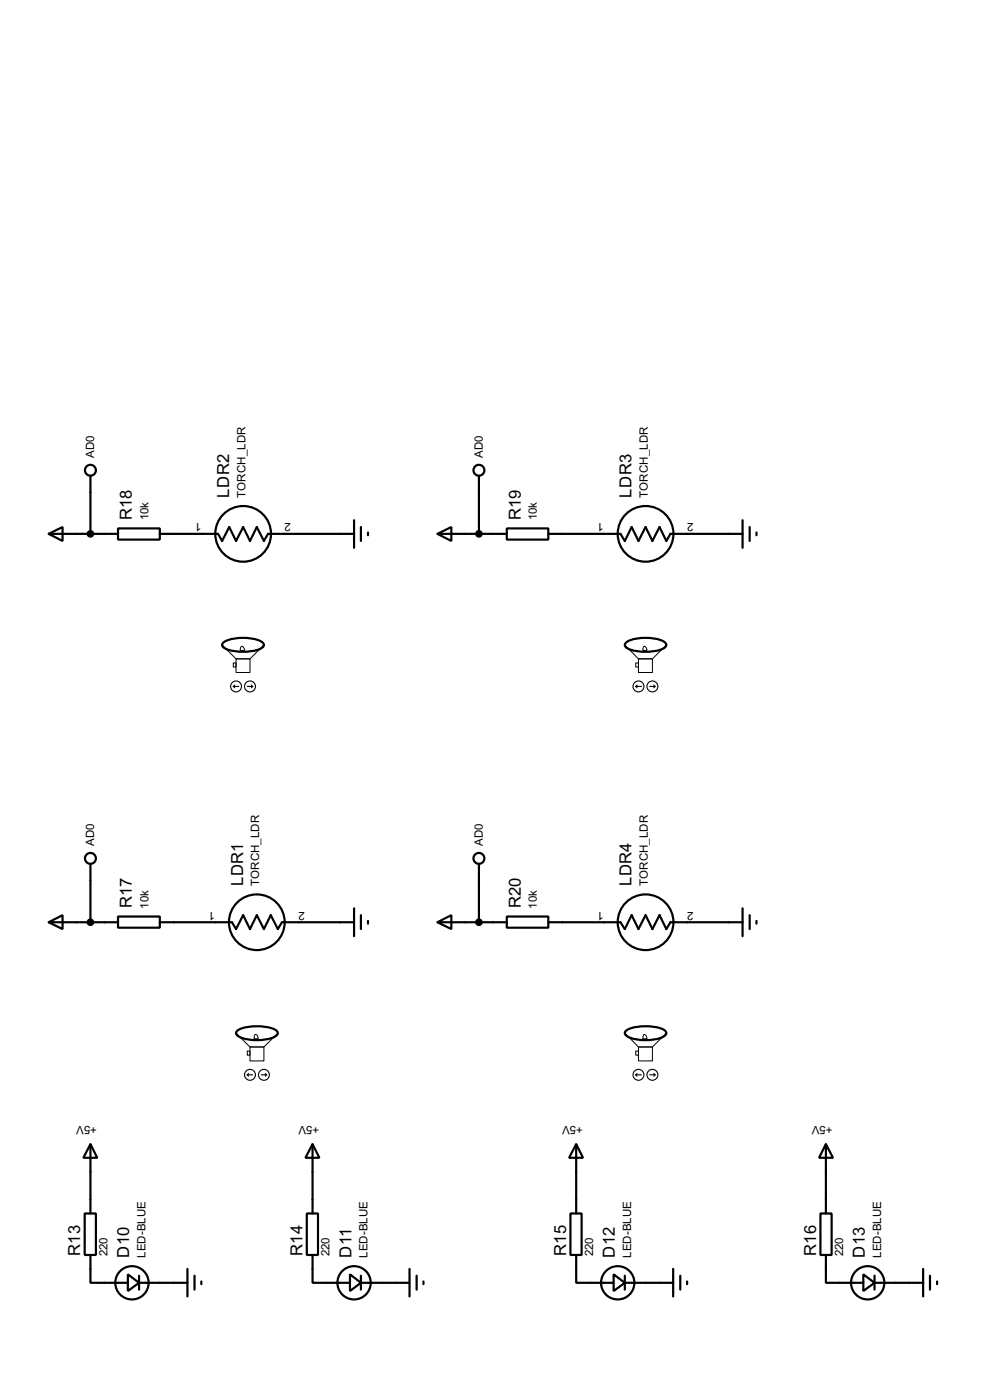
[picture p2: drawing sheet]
<svg xmlns="http://www.w3.org/2000/svg" width="180mm" height="256mm" viewBox="0 0 180 256" stroke-linecap="round" stroke-linejoin="round" font-family="sans-serif">
<g fill="none" stroke="#000" stroke-width=".4">
<path d="M8.9 97.8l2.6-1.2v2.5zM8.9 97.8h12.7M16.6 87.2v10.6M21.6 96.8h7.7v2.1h-7.7zM29.3 97.8h10.6l.8 1.3 1.3-2.5 1.2 2.5 1.3-2.5 1.3 2.5 1.2-2.5 1.3 2.5 .8-1.3h15.7M64.8 95.3v5.1M66.1 96.6v2.5M67.4 97.6v.5M80.1 97.8l2.5-1.2v2.5zM80.1 97.8h12.7M87.7 87.2v10.6M92.8 96.8h7.6v2.1h-7.6z"/>
<path d="M100.4 97.8h13.2l.8 1.3 1.2-2.5 1.3 2.5 1.3-2.5 1.2 2.5 1.3-2.5 1.3 2.5 .7-1.3h13.2M135.9 95.3v5.1M137.2 96.6v2.5M138.5 97.6v.5M40.8 117.9a5.3 5.3 0 0 1 3.7-1 5.2 5.2 0 0 1 3.7 1l.1 .3a1.59 1.59 0 0 1-1.4 .9 9.2 9.2 0 0 1-5.9-.4l-.3-.5zM114.4 117.9a5.2 5.2 0 0 1 3.8-1 5.2 5.2 0 0 1 3.7 1l.1 .3a1.56 1.56 0 0 1-1.5 .9 9 9 0 0 1-5.8-.4l-.3-.5zM16.6 158.3v10.7M87.7 158.3v10.7M8.9 169l2.6-1.3v2.5zM8.9 169h12.7M21.6 167.9h7.7v2.1h-7.7zM29.3 169h13.2l.7 1.2 1.3-2.5 1.3 2.5 1.2-2.5 1.3 2.5 1.3-2.5 1.3 2.5 .7-1.2h13.2"/>
<path d="M64.8 166.4v5.1M66.1 167.7v2.5M67.4 168.7v.5M80.1 169l2.5-1.3v2.5zM80.1 169h12.7M92.8 167.9h7.6v2.1h-7.6zM100.4 169h13.2l.8 1.2 1.2-2.5 1.3 2.5 1.3-2.5 1.2 2.5 1.3-2.5 1.3 2.5 .7-1.2h13.2M135.9 166.4v5.1M137.2 167.7v2.5M138.5 168.7v.5M43.3 189a5.3 5.3 0 0 1 3.7-1 5.4 5.4 0 0 1 3.7 1l.2 .3a1.63 1.63 0 0 1-1.5 1 8.6 8.6 0 0 1-5.8-.5l-.4-.5zM114.4 189a5.2 5.2 0 0 1 3.8-1 5.2 5.2 0 0 1 3.7 1l.1 .3a1.6 1.6 0 0 1-1.5 1 8.6 8.6 0 0 1-5.8-.5l-.3-.5z"/>
<path d="M16.6 209.6l1.2 2.5h-2.5zM16.6 209.6v12.7M57.2 209.6l1.3 2.5h-2.6zM57.2 209.6v12.7M105.5 209.6l1.2 2.5h-2.5zM105.5 209.6v12.7M151.2 209.6l1.3 2.5h-2.6zM151.2 209.6v12.7M15.5 222.3h2.1v7.6h-2.1zM16.6 229.9v5.1h6.8M23.4 233.5l2.1 1.5-2.1 1.5zM25.5 235h8.8"/>
<path d="M25.5 233.7v2.6M34.3 232.5v5M35.6 233.7v2.6M36.9 234.8v.5M56.2 222.3h2v7.6h-2zM57.2 229.9v5.1h6.9M64.1 233.5l2 1.5-2 1.5zM66.1 235h8.9M66.1 233.7v2.6M75 232.5v5M76.3 233.7v2.6M77.5 234.8v.5"/>
<path d="M104.4 222.3h2.1v7.6h-2.1zM105.5 229.9v5.1h6.8M112.3 233.5l2.1 1.5-2.1 1.5zM114.4 235h8.8M114.4 233.7v2.6M123.2 232.5v5M124.5 233.7v2.6M125.8 234.8v.5M150.2 222.3h2v7.6h-2zM151.2 229.9v5.1h6.8M158 233.5l2.1 1.5-2.1 1.5zM160.1 235h8.9"/>
<path d="M160.1 233.7v2.6M169 232.5v5M170.2 233.7v2.6M171.5 234.8v.5"/>
<circle cx="16.5" cy="86.2" r="1"/>
<circle cx="44.5" cy="97.8" r="5.1"/>
<circle cx="87.6" cy="86.2" r="1"/>
<circle cx="118.1" cy="97.8" r="5.1"/>
<circle cx="16.5" cy="157.3" r="1"/>
<circle cx="87.6" cy="157.3" r="1"/>
<circle cx="47" cy="169" r="5.1"/>
<circle cx="118.1" cy="169" r="5.1"/>
<circle cx="24.1" cy="235" r="3.1"/>
<circle cx="64.8" cy="235" r="3.1"/>
<circle cx="113" cy="235" r="3.1"/>
<circle cx="158.8" cy="235" r="3.1"/>
</g>
<g fill="none" stroke="#000" stroke-width=".18">
<path d="M40.7 118.2a1.59 1.59 0 0 0 1.4 .9 9.1 9.1 0 0 0 5.8-.4l.4-.5-2.5 2.5h-2.6zM44.1 118.5l.2-.1a.7 .7 0 0 1 .5 .8h-.8zM114.4 118.2a1.56 1.56 0 0 0 1.4 .9 9 9 0 0 0 5.8-.4l.4-.5-2.6 2.5h-2.5zM117.8 118.5l.1-.1a.7 .7 0 0 1 .5 .8h-.7zM42.7 121.5h.5v.7h-.5zM43.2 120.7h2.6v2.5h-2.6zM116.4 121.5h.5v.7h-.5zM116.9 120.7h2.5v2.5h-2.5zM43.2 189.3a1.63 1.63 0 0 0 1.4 1 8.7 8.7 0 0 0 5.9-.5l.4-.5-2.6 2.5h-2.5zM45.3 192.6h.5v.7h-.5zM45.8 191.8h2.5v2.6h-2.5zM46.6 189.6l.2-.1a.68 .68 0 0 1 .5 .8h-.8z"/>
<path d="M114.4 189.3a1.6 1.6 0 0 0 1.4 1 8.6 8.6 0 0 0 5.8-.5l.4-.5-2.6 2.5h-2.5zM116.4 192.6h.5v.7h-.5zM116.9 191.8h2.5v2.6h-2.5zM117.8 189.6l.1-.1a.72 .72 0 0 1 .5 .8h-.7z"/>
</g>
<g fill="none" stroke="#000" stroke-width=".2">
<path d="M42.7 125.8l.3 .2M42.7 125.8h1M43 125.5l-.3 .3M45.3 125.8h1M46 125.5l.3 .3M46.3 125.8l-.3 .2M116.4 125.8h1M116.4 125.8l.2 .2M116.6 125.5l-.2 .3M118.9 125.8h1M119.7 125.5l.2 .3M119.9 125.8l-.2 .2"/>
<path d="M45.3 196.9l.2 .3M45.3 196.9h1M45.5 196.7l-.2 .2M47.8 196.9h1M48.6 196.7l.2 .2M48.8 196.9l-.2 .3M116.4 196.9h1M116.4 196.9l.2 .3M116.6 196.7l-.2 .2M118.9 196.9h1M119.7 196.7l.2 .2M119.9 196.9l-.2 .3"/>
<circle cx="43.2" cy="125.8" r="1"/>
<circle cx="45.7" cy="125.8" r="1"/>
<circle cx="116.8" cy="125.8" r="1"/>
<circle cx="119.4" cy="125.8" r="1"/>
<circle cx="45.7" cy="196.9" r="1"/>
<circle cx="48.3" cy="196.9" r="1"/>
<circle cx="116.8" cy="196.9" r="1"/>
<circle cx="119.4" cy="196.9" r="1"/>
</g>
<g fill="#000" stroke="#000" stroke-width=".4">
<circle cx="16.5" cy="97.8" r=".5"/>
<circle cx="87.6" cy="97.8" r=".5"/>
<circle cx="16.5" cy="169" r=".5"/>
<circle cx="87.6" cy="169" r=".5"/>
</g>
<g font-size="3.4">
<text x="24.2" y="95.3" transform="rotate(-90 24.2 95.3)">R18</text>
<text x="42" y="91.2" transform="rotate(-90 42 91.2)">LDR2</text>
<text x="95.3" y="95.3" transform="rotate(-90 95.3 95.3)">R19</text>
<text x="115.6" y="91.2" transform="rotate(-90 115.6 91.2)">LDR3</text>
<text x="24.2" y="166.4" transform="rotate(-90 24.2 166.4)">R17</text>
<text x="44.5" y="162.3" transform="rotate(-90 44.5 162.3)">LDR1</text>
<text x="95.3" y="166.4" transform="rotate(-90 95.3 166.4)">R20</text>
<text x="115.6" y="162.3" transform="rotate(-90 115.6 162.3)">LDR4</text>
<text x="14.7" y="230" transform="rotate(-90 14.7 230)">R13</text>
<text x="23.6" y="230.4" transform="rotate(-90 23.6 230.4)">D10</text>
<text x="55.4" y="230" transform="rotate(-90 55.4 230)">R14</text>
<text x="64.3" y="230.4" transform="rotate(-90 64.3 230.4)">D11</text>
<text x="103.6" y="230" transform="rotate(-90 103.6 230)">R15</text>
<text x="112.6" y="230.4" transform="rotate(-90 112.6 230.4)">D12</text>
<text x="149.4" y="230" transform="rotate(-90 149.4 230)">R16</text>
<text x="158.3" y="230.4" transform="rotate(-90 158.3 230.4)">D13</text>
</g>
<g font-size="2.4">
<text x="17.3" y="83.8" transform="rotate(-90 17.3 83.8)">AD0</text>
<text x="88.4" y="83.8" transform="rotate(-90 88.4 83.8)">AD0</text>
<text x="27.2" y="95.4" transform="rotate(-90 27.2 95.4)">10k</text>
<text x="36.9" y="95.9" transform="rotate(-180 36.9 95.9)">1</text>
<text x="44.9" y="91.2" transform="rotate(-90 44.9 91.2)">TORCH_LDR</text>
<text x="53.3" y="95.9" transform="rotate(-180 53.3 95.9)">2</text>
<text x="98.2" y="95.4" transform="rotate(-90 98.2 95.4)">10k</text>
<text x="110.5" y="95.9" transform="rotate(-180 110.5 95.9)">1</text>
<text x="118.6" y="91.2" transform="rotate(-90 118.6 91.2)">TORCH_LDR</text>
<text x="126.9" y="95.9" transform="rotate(-180 126.9 95.9)">2</text>
<text x="17.3" y="154.9" transform="rotate(-90 17.3 154.9)">AD0</text>
<text x="88.4" y="154.9" transform="rotate(-90 88.4 154.9)">AD0</text>
<text x="27.2" y="166.5" transform="rotate(-90 27.2 166.5)">10k</text>
<text x="39.4" y="167.1" transform="rotate(-180 39.4 167.1)">1</text>
<text x="47.4" y="162.4" transform="rotate(-90 47.4 162.4)">TORCH_LDR</text>
<text x="55.8" y="167.1" transform="rotate(-180 55.8 167.1)">2</text>
<text x="98.2" y="166.5" transform="rotate(-90 98.2 166.5)">10k</text>
<text x="110.5" y="167.1" transform="rotate(-180 110.5 167.1)">1</text>
<text x="118.5" y="162.4" transform="rotate(-90 118.5 162.4)">TORCH_LDR</text>
<text x="126.9" y="167.1" transform="rotate(-180 126.9 167.1)">2</text>
<text x="17.8" y="206.4" transform="rotate(-180 17.8 206.4)">+5V</text>
<text x="58.4" y="206.4" transform="rotate(-180 58.4 206.4)">+5V</text>
<text x="106.7" y="206.4" transform="rotate(-180 106.7 206.4)">+5V</text>
<text x="152.4" y="206.4" transform="rotate(-180 152.4 206.4)">+5V</text>
<text x="19.7" y="230.1" transform="rotate(-90 19.7 230.1)">220</text>
<text x="26.6" y="230.4" transform="rotate(-90 26.6 230.4)">LED-BLUE</text>
<text x="60.3" y="230.1" transform="rotate(-90 60.3 230.1)">220</text>
<text x="67.3" y="230.4" transform="rotate(-90 67.3 230.4)">LED-BLUE</text>
<text x="108.6" y="230.1" transform="rotate(-90 108.6 230.1)">220</text>
<text x="115.5" y="230.4" transform="rotate(-90 115.5 230.4)">LED-BLUE</text>
<text x="154.3" y="230.1" transform="rotate(-90 154.3 230.1)">220</text>
<text x="161.3" y="230.4" transform="rotate(-90 161.3 230.4)">LED-BLUE</text>
</g>
</svg>
